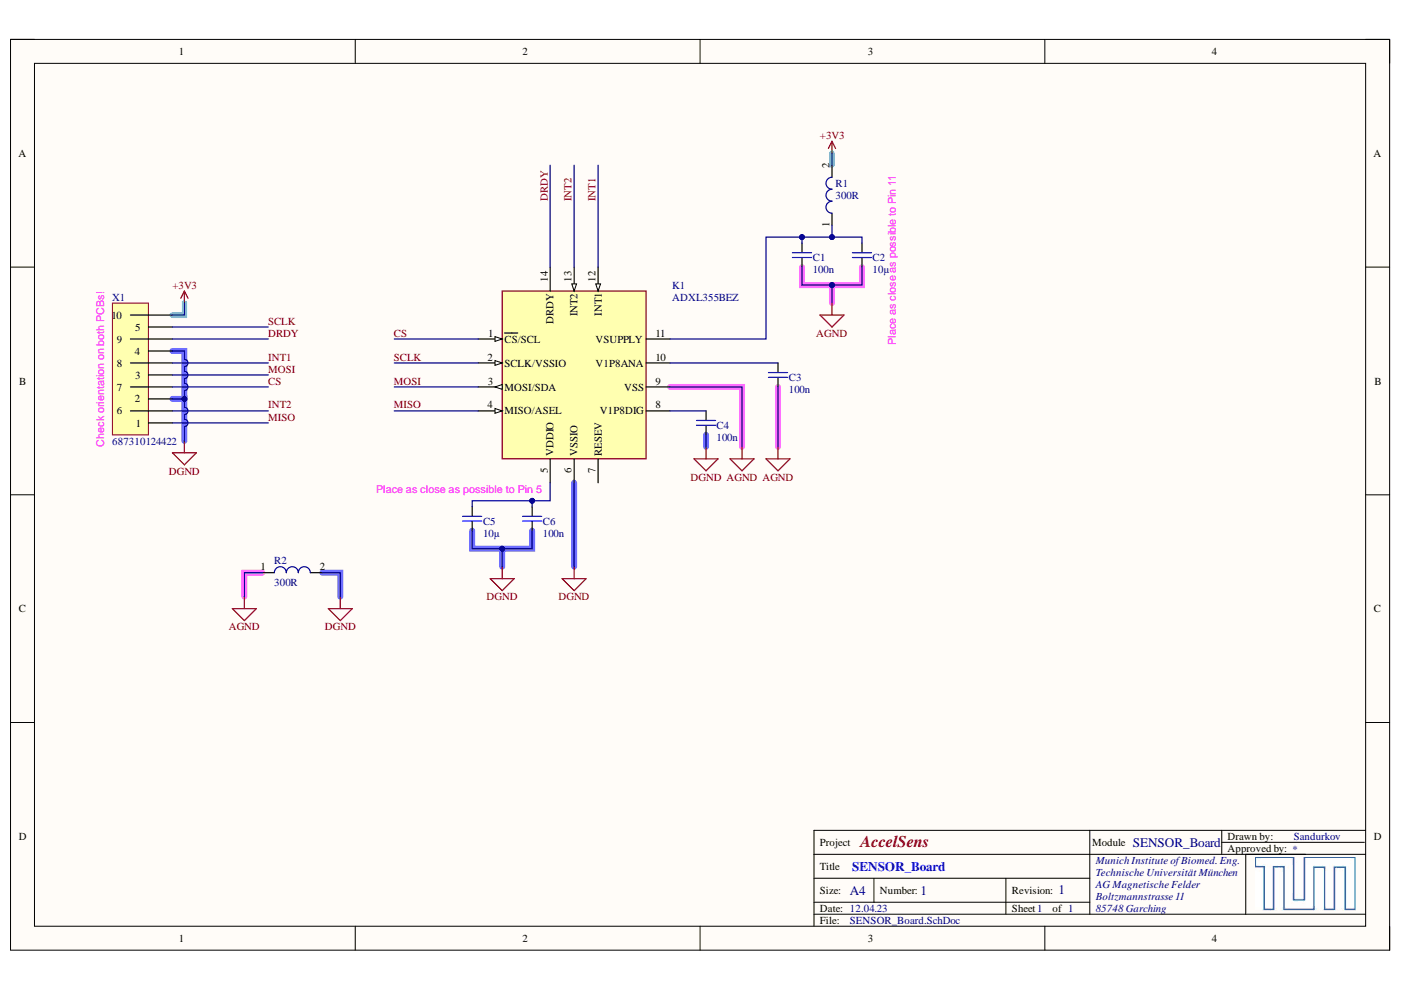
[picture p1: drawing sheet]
# Altium project SENSOR_Board.PrjPcb
1 sheet, 10 parts. Net scope: global (net labels, ports and power ports of the same name join across sheets).
Board file: SENSOR_Board.PcbDoc

## Sheet SENSOR_Board.SchDoc: SENSOR_Board
size A4; Date: 12.04.23; Engineer: Sandurkov; DocumentNumber: 1; Revision: 1; SheetNumber: 1; SheetTotal: 1; Module: SENSOR_Board; Device: AccelSens

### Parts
C1  100n  [CAPC1608X08N]
C2  10µ  [CAPC2012X14N]
C3  100n  [CAPC1608X08N]
C4  100n  [CAPC1608X08N]
C5  10µ  [CAPC2012X14N]
C6  100n  [CAPC1608X08N]
K1  ADXL355BEZ  [FP-E-14-1-MFG]
R1  300R  [0603 (WE-CBF)]
R2  300R  [0603 (WE-CBF)]
X1  687310124422  [687310124422]

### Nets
+3V3: R1.2 X1.10
AGND: C1.2 C2.2 C3.2 K1.9(VSS) R2.1
DGND: C4.2 C5.2 C6.2 K1.6(VSSIO) R2.2 X1.2 X1.4
CS: K1.1(~{CS}/SCL) X1.7
DRDY: K1.14(DRDY) X1.9
INT1: K1.12(INT1) X1.8
INT2: K1.13(INT2) X1.6
MISO: K1.4(MISO/ASEL) X1.1
MOSI: K1.3(MOSI/SDA) X1.3
SCLK: K1.2(SCLK/VSSIO) X1.5
NetC1_1: C1.1 C2.1 K1.11(VSUPPLY) R1.1
NetC3_1: C3.1 K1.10(V1P8ANA)
NetC4_1: C4.1 K1.8(V1P8DIG)
NetC5_1: C5.1 C6.1 K1.5(VDDIO)

Not connected (* = marked no-connect by the designer): K1 7(RESEV)

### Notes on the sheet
- (near C2) Place as close as possible to Pin 11
- (near X1) Check orientation on both PCBs!
- Place as close as possible to Pin 5
